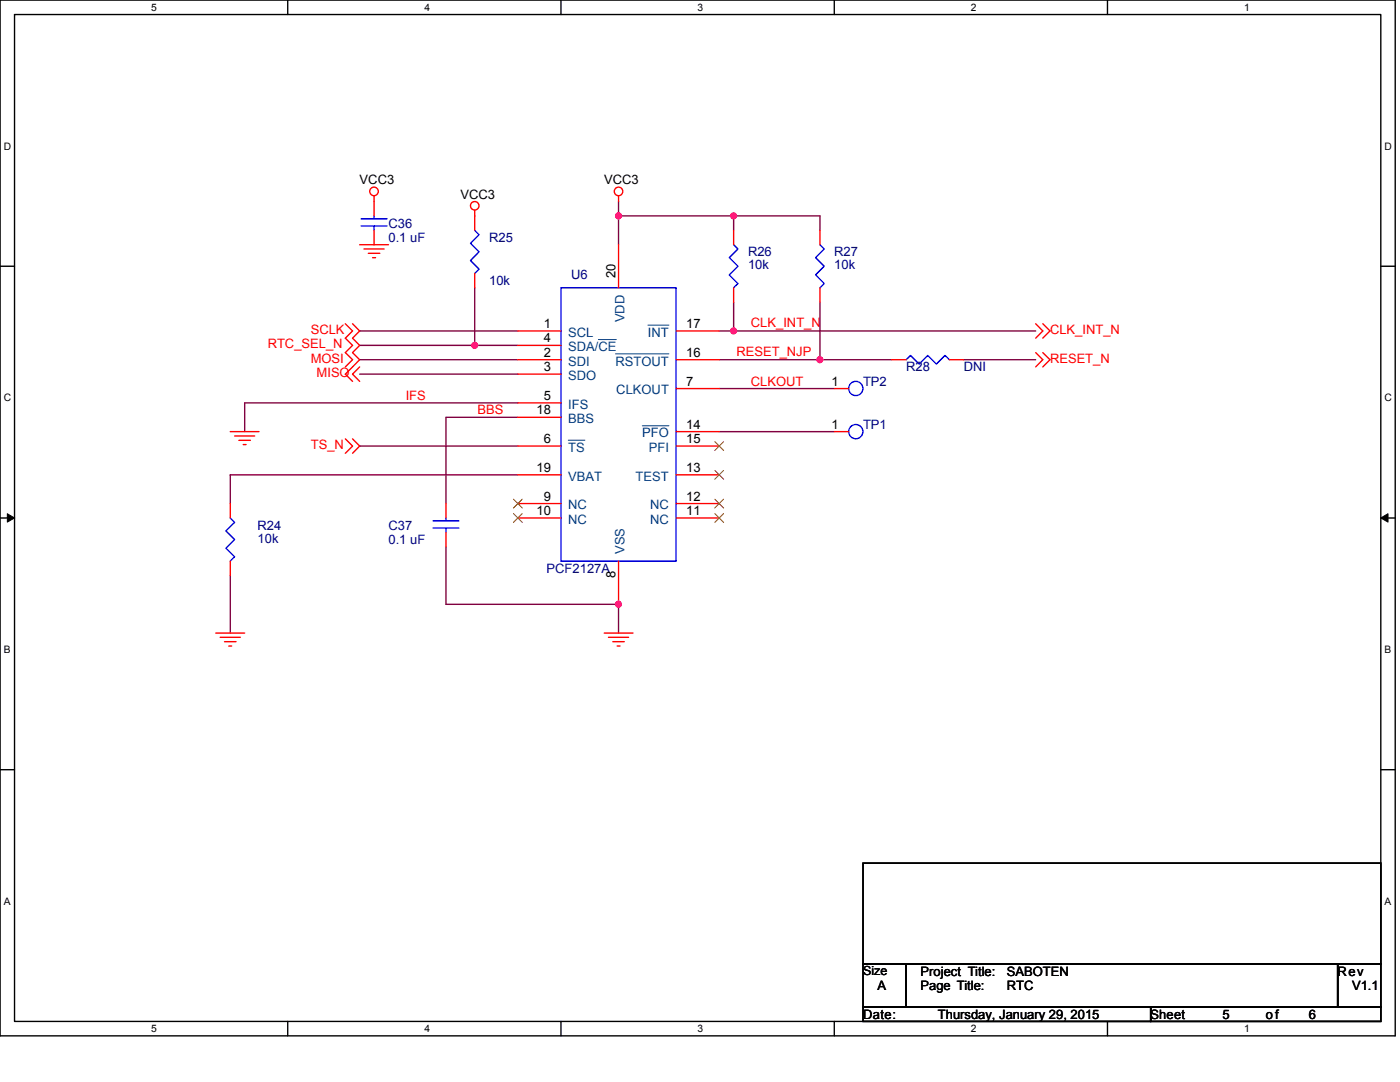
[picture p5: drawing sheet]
<svg xmlns="http://www.w3.org/2000/svg" width="279mm" height="216mm" viewBox="0 0 279 216" stroke-linecap="round" stroke-linejoin="round" font-family="sans-serif">
<path d="M0 0h278.4v206.7h-278.4zM2.9 2.9h272.7v200.9h-272.7z" fill="none" stroke="#000" stroke-width=".28"/>
<g fill="#fff">
<path d="M30.2 .3h1.1v2.3h-1.1z"/>
<path d="M30.2 204.1h1.1v2.3h-1.1z"/>
</g>
<path d="M57.4 0v2.9M57.4 203.8v2.9" fill="none" stroke="#000" stroke-width=".28"/>
<g fill="#fff">
<path d="M84.7 .3h1.1v2.3h-1.1z"/>
<path d="M84.7 204.1h1.1v2.3h-1.1z"/>
</g>
<path d="M112 0v2.9M112 203.8v2.9" fill="none" stroke="#000" stroke-width=".28"/>
<g fill="#fff">
<path d="M139.2 .3h1.2v2.3h-1.2z"/>
<path d="M139.2 204.1h1.2v2.3h-1.2z"/>
</g>
<path d="M166.5 0v2.9M166.5 203.8v2.9" fill="none" stroke="#000" stroke-width=".28"/>
<g fill="#fff">
<path d="M193.8 .3h1.1v2.3h-1.1z"/>
<path d="M193.8 204.1h1.1v2.3h-1.1z"/>
</g>
<path d="M221 0v2.9M221 203.8v2.9" fill="none" stroke="#000" stroke-width=".28"/>
<g fill="#fff">
<path d="M248.3 .3h1.1v2.3h-1.1z"/>
<path d="M248.3 204.1h1.1v2.3h-1.1z"/>
<path d="M.7 28h1.5v2.3h-1.5z"/>
<path d="M276.3 28h1.5v2.3h-1.5z"/>
<path d="M.7 78.2h1.5v2.3h-1.5z"/>
<path d="M276.3 78.2h1.5v2.3h-1.5z"/>
</g>
<path d="M0 53.1h2.9M275.6 53.1h2.8" fill="none" stroke="#000" stroke-width=".28"/>
<g fill="#fff">
<path d="M.7 128.5h1.4v2.2h-1.4z"/>
<path d="M276.3 128.5h1.4v2.2h-1.4z"/>
</g>
<path d="M0 103.4h2.9M275.6 103.4h2.8" fill="none" stroke="#000" stroke-width=".28"/>
<path d="M1.5 102.5l1.4 .9-1.4 .8zM275.6 103.4l1.4-.9v1.7z" fill="#000" stroke="#000" stroke-width=".2"/>
<g fill="#fff">
<path d="M.7 178.7h1.4v2.3h-1.4z"/>
<path d="M276.3 178.7h1.4v2.3h-1.4z"/>
</g>
<path d="M0 153.6h2.9M275.6 153.6h2.8M172.2 172.2h103.4v20.1h-103.4zM172.2 192.3h8.6v8.6h-8.6zM180.8 192.3h86.2v8.6h-86.2zM267 192.3h8.6v8.6h-8.6zM172.2 200.9h57.4v2.9h-57.4zM229.6 200.9h46v2.9h-46z" fill="none" stroke="#000" stroke-width=".28"/>
<g fill="none" stroke="#800040" stroke-width=".28">
<path d="M94.7 57.4v11.5h-22.9M123.4 43.1h23M123.4 43.1v5.7M123.4 40.2v2.9M146.4 43.1h17.2v2.9M146.4 43.1v2.9M71.8 66h31.6M71.8 71.8h31.6M71.8 74.7h31.6M94.7 68.9h8.7M143.5 71.8h20.1M143.5 66h2.9"/>
<path d="M143.5 77.5h23M146.4 60.3v5.7M146.4 66h60.3M163.6 60.3v11.5M163.6 71.8h14.4M192.3 71.8h14.4M71.8 89h31.6M103.4 80.4h-54.6v5.7M103.4 94.7h-57.4v5.8M103.4 83.3h-14.4v17.2M143.5 86.1h23M46 114.8v11.5"/>
<path d="M89 109.1v11.5h34.4v5.7"/>
</g>
<g fill="#f0f" stroke="#f0f" stroke-width=".28">
<circle cx="163.6" cy="71.8" r=".57"/>
<circle cx="94.7" cy="68.9" r=".57"/>
<circle cx="146.4" cy="66" r=".57"/>
<circle cx="123.4" cy="120.6" r=".57"/>
<circle cx="146.4" cy="43.1" r=".57"/>
<circle cx="123.4" cy="43.1" r=".57"/>
</g>
<g fill="none" stroke="#f00" stroke-width=".28">
<path d="M74.7 39.1v4M123.4 39.1v1.1M71.8 48.8h5.7M72.6 49.7h4.1M73.5 50.5h2.3M74.4 51.4h.6M74.7 46v2.8M94.7 41.9v4.1M94.7 54.6v2.8M123.4 48.8v8.6M146.4 46v2.8M146.4 57.4v2.9"/>
<path d="M163.6 46v2.8M163.6 57.4v2.9M68.9 64.6l1.5 1.4-1.5 1.5 1.5 1.4-1.5 1.5 1.5 1.4-1.5 1.4M70.4 64.6l1.4 1.4-1.4 1.5 1.4 1.4-1.4 1.5 1.4 1.4-2.9 2.9 1.5 1.4M71.8 73.2l-1.4 1.5 1.4 1.4M103.4 66h8.6M103.4 71.8h8.6M103.4 74.7h8.6M103.4 68.9h8.6M134.9 77.5h8.6M134.9 71.8h8.6M134.9 66h8.6"/>
<path d="M166.5 77.5h2.9M178 71.8h2.8M189.5 71.8h2.8M206.7 64.6l1.4 1.4-1.4 1.5M206.7 70.4l1.4 1.4-1.4 1.4M208.1 64.6l1.4 1.4-1.4 1.5M208.1 70.4l1.4 1.4-1.4 1.4M46 86.1h5.7M46.8 87h4M47.7 87.9h2.3M48.5 88.7h.6M68.9 87.6l1.5 1.4-1.5 1.4"/>
<path d="M70.4 87.6l1.4 1.4-1.4 1.4M103.4 80.4h8.6M103.4 89h8.6M103.4 83.3h8.6M103.4 94.7h8.6M134.9 94.7h8.6M134.9 86.1h8.6M134.9 89h8.6M166.5 86.1h2.9M46 100.5v2.9M46 112v2.8M89 100.5v2.9"/>
<path d="M89 106.2v2.9M103.4 100.5h8.6M103.4 103.4h8.6M123.4 112v8.6M134.9 103.4h8.6M134.9 100.5h8.6M43.1 126.3h5.7M43.9 127.2h4.1M44.8 128h2.3M45.7 128.9h.5M120.6 126.3h5.7M121.4 127.2h4.1"/>
<path d="M122.3 128h2.3M123.2 128.9h.5"/>
<circle cx="74.6" cy="38.2" r=".86"/>
<circle cx="123.4" cy="38.2" r=".85"/>
<circle cx="94.7" cy="41.1" r=".85"/>
</g>
<g fill="none" stroke="#00f" stroke-width=".28">
<path d="M72.1 45.1h5.1M72.1 43.7h5.1M74.7 43.1v.6M74.7 45.1v.9M94.7 46l.9 .8-1.7 1.7 1.7 1.7-1.7 1.8 1.7 1.7-.9 .9M112 57.4h22.9v54.6h-22.9zM146.4 48.8l.9 .9-1.8 1.7 1.8 1.7-1.8 1.7 1.8 1.8-.9 .8M163.6 48.8l.9 .9-1.7 1.7 1.7 1.7-1.7 1.7 1.7 1.8-.9 .8M180.8 71.8l.9-.9 1.7 1.7 1.8-1.7 1.7 1.7 1.7-1.7 .9 .9M46 103.4l.8 .8-1.7 1.7 1.7 1.8-1.7 1.7 1.7 1.7-.8 .9M86.4 105.4h5.2M86.4 103.9h5.2"/>
<path d="M89 103.4v.5M89 105.4v.8"/>
<circle cx="170.8" cy="77.5" r="1.42"/>
<circle cx="170.8" cy="86.1" r="1.42"/>
</g>
<path d="M119.4 67.8h3.6M122.8 70.6h10.7M129.3 64.9h4.2M113.4 87.8h3.3M128.2 85h5.3" fill="none" stroke="#004080" stroke-width=".2"/>
<path d="M102.5 99.6l1.7 1.8M104.2 99.6l-1.7 1.8M142.7 99.6l1.7 1.8M142.7 93.9l1.7 1.7M142.7 88.1l1.7 1.8M144.4 99.6l-1.8 1.8M144.4 93.9l-1.8 1.7M144.4 88.1l-1.8 1.8M102.5 102.5l1.7 1.7M104.2 102.5l-1.7 1.7M142.7 102.5l1.7 1.7M144.4 102.5l-1.8 1.7" fill="none" stroke="#804000" stroke-width=".2"/>
<g font-size="2.6">
<text x="71.8" y="36.8">VCC3</text>
<text x="91.9" y="39.7">VCC3</text>
<text x="120.6" y="36.8">VCC3</text>
<text x="122.9" y="55.4" transform="rotate(-90 122.9 55.4)">20</text>
<text x="108.5" y="65.4">1</text>
<text x="136.9" y="65.4">17</text>
<text x="108.5" y="68.3">4</text>
<text x="108.5" y="71.2">2</text>
<text x="136.9" y="71.2">16</text>
<text x="108.5" y="74.1">3</text>
<text x="136.9" y="76.9">7</text>
<text x="165.9" y="76.9">1</text>
<text x="107.1" y="82.7">18</text>
<text x="108.5" y="79.8">5</text>
<text x="108.5" y="88.4">6</text>
<text x="136.9" y="85.5">14</text>
<text x="136.9" y="88.4">15</text>
<text x="165.9" y="85.5">1</text>
<text x="107.1" y="94.1">19</text>
<text x="136.9" y="94.1">13</text>
<text x="108.5" y="99.9">9</text>
<text x="136.9" y="99.9">12</text>
<text x="107.1" y="102.8">10</text>
<text x="136.9" y="102.8">11</text>
<text x="122.9" y="115.4" transform="rotate(-90 122.9 115.4)">8</text>
<text x="175.1" y="197.5">A</text>
<text x="183.7" y="194.7">Project Title:</text>
<text x="183.7" y="197.5">Page Title:</text>
<text x="200.9" y="194.7">SABOTEN</text>
<text x="200.9" y="197.5">RTC</text>
<text x="267" y="194.7">Rev</text>
<text x="269.8" y="197.5">V1.1</text>
<text x="172.2" y="203.3">Date:</text>
<text x="187.2" y="203.3">Thursday, January 29, 2015</text>
<text x="229.6" y="203.3">Sheet</text>
<text x="244" y="203.3">5</text>
<text x="252.6" y="203.3">of</text>
<text x="261.2" y="203.3">6</text>
</g>
<g font-size="2.6" fill="#000080">
<text x="77.5" y="45.4">C36</text>
<text x="77.5" y="48.3">0.1 uF</text>
<text x="97.6" y="48.3">R25</text>
<text x="149.3" y="51.2">R26</text>
<text x="149.3" y="53.7">10k</text>
<text x="166.5" y="51.2">R27</text>
<text x="166.5" y="53.7">10k</text>
<text x="97.6" y="56.9">10k</text>
<text x="114" y="55.8">U6</text>
<text x="172.2" y="77">TP2</text>
<text x="180.8" y="74.1">R28</text>
<text x="192.3" y="74.1">DNI</text>
<text x="172.2" y="85.6">TP1</text>
<text x="51.4" y="105.7">R24</text>
<text x="77.5" y="105.7">C37</text>
<text x="51.4" y="108.3">10k</text>
<text x="77.5" y="108.6">0.1 uF</text>
<text x="109.1" y="114.3">PCF2127A</text>
</g>
<g font-size="2.6" fill="#004080">
<text x="124.7" y="64.3" transform="rotate(-90 124.7 64.3)">VDD</text>
<text x="113.4" y="67.2">SCL</text>
<text x="113.4" y="70.1">SDA/CE</text>
<text x="129.3" y="67.2">INT</text>
<text x="113.4" y="72.9">SDI</text>
<text x="113.4" y="75.8">SDO</text>
<text x="122.8" y="72.9">RSTOUT</text>
<text x="113.4" y="81.6">IFS</text>
<text x="123" y="78.7">CLKOUT</text>
<text x="113.4" y="84.4">BBS</text>
<text x="128.2" y="87.3">PFO</text>
<text x="113.4" y="90.2">TS</text>
<text x="113.4" y="95.9">VBAT</text>
<text x="126.9" y="95.9">TEST</text>
<text x="129.5" y="90.2">PFI</text>
<text x="113.4" y="101.6">NC</text>
<text x="129.8" y="101.6">NC</text>
<text x="113.4" y="104.5">NC</text>
<text x="129.8" y="104.5">NC</text>
<text x="124.7" y="110.5" transform="rotate(-90 124.7 110.5)">VSS</text>
</g>
<g font-size="2.6" fill="#f00">
<text x="149.9" y="65.3">CLK_INT_N</text>
<text x="53.4" y="69.5">RTC_SEL_N</text>
<text x="62" y="66.7">SCLK</text>
<text x="147" y="71">RESET_NJP</text>
<text x="209.5" y="66.7">CLK_INT_N</text>
<text x="62" y="72.4">MOSI</text>
<text x="63.2" y="75.3">MISO</text>
<text x="149.9" y="77">CLKOUT</text>
<text x="209.5" y="72.4">RESET_N</text>
<text x="81" y="79.8">IFS</text>
<text x="95.3" y="82.7">BBS</text>
<text x="62" y="89.6">TS_N</text>
</g>
<text font-size="2.5" x="172.2" y="194.6">Size</text>
<g font-size="2">
<text x="30.2" y="2.2">5</text>
<text x="84.7" y="2.2">4</text>
<text x="139.2" y="2.2">3</text>
<text x="193.8" y="2.2">2</text>
<text x="248.3" y="2.2">1</text>
<text x=".7" y="29.8">D</text>
<text x="276.3" y="29.8">D</text>
<text x=".7" y="80.1">C</text>
<text x="276.3" y="80.1">C</text>
<text x=".7" y="130.3">B</text>
<text x="276.3" y="130.3">B</text>
<text x=".7" y="180.5">A</text>
<text x="276.3" y="180.5">A</text>
<text x="30.2" y="206">5</text>
<text x="84.7" y="206">4</text>
<text x="139.2" y="206">3</text>
<text x="193.8" y="206">2</text>
<text x="248.3" y="206">1</text>
</g>
</svg>
